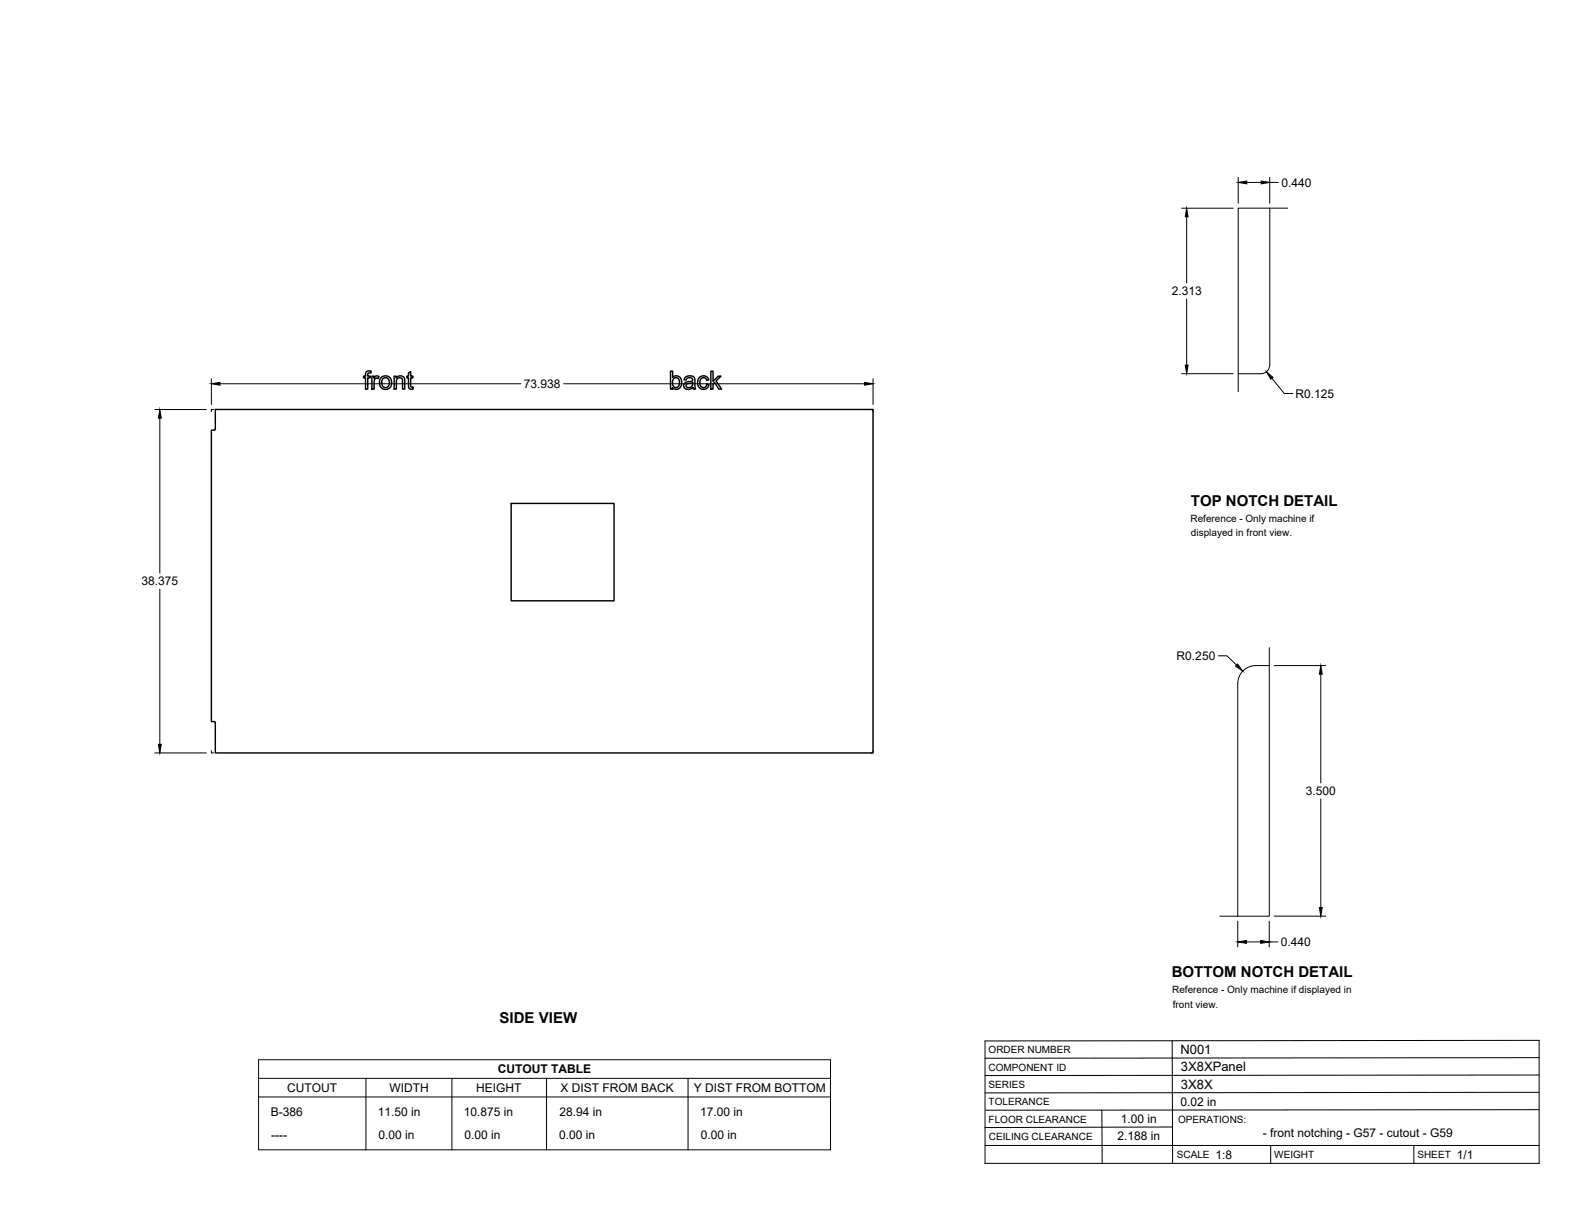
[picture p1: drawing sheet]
<svg xmlns="http://www.w3.org/2000/svg" width="559mm" height="432mm" viewBox="0 0 559 432" stroke-linecap="round" stroke-linejoin="round" font-family="sans-serif">
<!-- layer: Visible -->
<g fill="none" stroke="#000" stroke-width=".51">
<path d="M129.9 132l.6-.3 1-.1 .2 .1-.1 .7a.7 .7 0 0 0-.8-.1 .7 .7 0 0 0-.3 .7v.5h.9v.5h-.9v4h-.8v-4h-.7v-.5h.7zM132 133.5h.7v.7a1.12 1.12 0 0 1 1.8-.6l-.3 .7-.4-.1a1.07 1.07 0 0 0-1.1 1.4v2.4h-.7zM135.3 133.9a2.3 2.3 0 0 1 3.6 1.8 2.3 2.3 0 0 1-3.5 2 2.88 2.88 0 0 1-.1-3.8zM135.9 134.3l1.2-.3 .8 .7 .2 1.7-.8 1h-1.1l-.6-.7-.1-1.5zM139.8 133.5h.7v.6a1.65 1.65 0 0 1 2-.7 1.65 1.65 0 0 1 1.1 1.8v2.8h-.8l-.1-3.5-.6-.5-1 .3-.4 .7-.1 3h-.8zM144.9 132.3l.8-.5v1.7h.8v.5h-.8v3l.2 .3 .6 .1 .1 .6-.8 .1a1 1 0 0 1-.9-1.4v-2.7h-.5v-.5h.5zM237.9 131.7h.8v2.3a1.99 1.99 0 0 1 2.5-.2 1.99 1.99 0 0 1 .7 2.4l-.3 .9a1.72 1.72 0 0 1-3 .4v.5h-.7zM239.1 134.3l.3-.2a1.64 1.64 0 0 1 1.6 .8 1.64 1.64 0 0 1-.1 1.9 1.19 1.19 0 0 1-1.5 .6 1.19 1.19 0 0 1-.8-1.4v-.8zM243.2 133.8l1.8-.4 1.3 .4 .5 4.2h-.8l-.2-.5a1.75 1.75 0 0 1-2 .7 1.75 1.75 0 0 1-1.2-1.7l.8-.9 1.5-.3a.7 .7 0 0 0 .8-.7 .7 .7 0 0 0-.9-.6l-1 .2-.3 .7-.8-.1zM243.6 136.3l2.1-.5a1.34 1.34 0 0 1-.6 1.5 1.34 1.34 0 0 1-1.6-.1zM248.2 133.9a1.95 1.95 0 0 1 3.3 .9l-.8 .1a1.29 1.29 0 0 0-1.7-.8 1.29 1.29 0 0 0-.7 1.8l.2 1 .6 .5a1.16 1.16 0 0 0 1.7-1l.7 .1-.3 .9a2.11 2.11 0 0 1-2.6 .5 2.11 2.11 0 0 1-1.1-2.5zM252.2 131.7h.8v3.6l1.8-1.8h1l-1.7 1.6 1.9 2.9h-1l-1.5-2.3-.5 .5v1.8h-.8z"/>
<path d="M76.4 152.2l-.2 .4h-1.2v103.4l1.2 .1 .2 .3v10.7h233.4v-121.8h-233.4v7M181.4 178.6h36.5v34.6h-36.5z"/>
</g>
<!-- layer: Reference -->
<path d="M450.5 73.9v55.5a3.2 3.2 0 0 1-3.2 3.2h-8M456.9 73.9h-17.6v65.1M75.8 145.3h-.8v.8M308.9 145.3h.9v.8M450.3 236.2a12.8 12.8 0 0 0-7.7 .6 6.4 6.4 0 0 0-3.4 5.7l-.1 82.6M450.3 229.8v95.3h-17.5M75 266.3v.8h.8M309.8 266.3v.8h-.9" fill="none" stroke="#000" stroke-width=".35"/>
<!-- layer: Titleblock -->
<path d="M349.5 369.3l196.6-.2v43.7h-196.6zM415.9 369.3l.1 43.5M546.1 375.3l-196.6 .2M390.9 393.9l.2 18.9M416 399.9l-66.5 .2M546.1 393.7l-196.3 .2M546.1 387.6l-196.6 .2M546.1 381.4l-196.6 .2M349.5 406.4h196.6M450.8 406.4v6.4M501.6 406.4v6.4" fill="none" stroke="#000" stroke-width=".36"/>
<!-- layer: Custom Tables -->
<path d="M91.7 376h203v32h-203zM91.7 382.6h203M91.7 389.2h203M129.8 382.6v25.4M160.3 382.6v25.4M193.9 382.6v25.4M244.1 382.6v25.4" fill="none" stroke="#000" stroke-width=".35"/>
<!-- layer: FD_Dimensions -->
<g fill="none" stroke="#000" stroke-width=".35">
<path d="M419.2 73.9h18.3M421 76.9v23.5M439.3 62.9v9.2M442.4 64.7h5M450.5 62.9v9.2M450.5 64.7h3M421 106.1v23.4M75 134.4v9.1M78 136.2h106.8M200 136.2h106.7M309.8 134.4v9.1M419.2 132.6h18.3"/>
<path d="M451.3 134.2l4.4 5.4h3M54.9 145.3h18.3M56.7 148.4v55M56.7 209v55.1M432.3 232.7h3l3.4 3.3M452.1 236.2h18.3M468.6 239.2v38.6M54.9 267.1h18.3M468.6 283.4v38.6M439.1 326.8v9.2M442.2 334.2h5.1M450.3 326.8v9.2"/>
<path d="M450.3 334.2h3.1M452.1 325.1h18.3"/>
</g>
<g fill="#000" stroke="#000" stroke-width=".35">
<path d="M421 73.9l.5 3h-1zM439.3 64.7l3.1-.5v1zM447.4 64.2l3.1 .5-3.1 .5zM75 136.2l3-.5v1zM306.7 135.7l3.1 .5-3.1 .5zM420.5 129.5h1l-.5 3.1zM449.3 131.9l2.4 2-.8 .7zM56.7 145.3l.5 3.1h-1zM439.1 235.6l1.8 2.5-2.5-1.8zM468.6 236.2l.5 3h-1zM56.2 264.1h1l-.5 3zM439.1 334.2l3.1-.5v1z"/>
<path d="M447.3 333.7l3 .5-3 .5zM468.1 322h1l-.5 3.1z"/>
</g>
<g font-size="5.3">
<text x="422.6" y="179.5">TOP NOTCH DETAIL</text>
<text x="415.8" y="346.8">BOTTOM NOTCH DETAIL</text>
<text x="177.3" y="363.1">SIDE VIEW</text>
</g>
<g font-size="4.6">
<text x="418.8" y="373.8">N001</text>
<text x="419" y="380.1">3X8XPanel</text>
<text x="419" y="386.2">3X8X</text>
</g>
<g font-size="4.3">
<text x="454.6" y="66.2">0.440</text>
<text x="415.7" y="104.7">2.313</text>
<text x="185.8" y="137.7">73.938</text>
<text x="459.6" y="141.1">R0.125</text>
<text x="50.2" y="207.7">38.375</text>
<text x="417.5" y="234.2">R0.250</text>
<text x="463.3" y="282.1">3.500</text>
<text x="454.5" y="335.7">0.440</text>
<text x="176.6" y="380.8">CUTOUT TABLE</text>
<text x="101.9" y="387.4">CUTOUT</text>
<text x="138.2" y="387.4">WIDTH</text>
<text x="169" y="387.4">HEIGHT</text>
<text x="198.9" y="387.4">X DIST FROM BACK</text>
<text x="246.1" y="387.4">Y DIST FROM BOTTOM</text>
<text x="418.8" y="392.4">0.02 in</text>
<text x="96.1" y="396.1">B-386</text>
<text x="134.1" y="396.1">11.50 in</text>
<text x="164.6" y="396.1">10.875 in</text>
<text x="198.5" y="396.1">28.94 in</text>
<text x="248.4" y="396.1">17.00 in</text>
<text x="397.7" y="398.3">1.00 in</text>
<text x="96.2" y="404">----</text>
<text x="134.3" y="404">0.00 in</text>
<text x="164.8" y="404">0.00 in</text>
<text x="198.4" y="404">0.00 in</text>
<text x="248.6" y="404">0.00 in</text>
<text x="396.5" y="404.3">2.188 in</text>
<text x="448.1" y="403.3">- front notching - G57 - cutout - G59</text>
<text x="431.3" y="411.1">1:8</text>
<text x="516.9" y="411.1">1/1</text>
</g>
<g font-size="3.5">
<text x="422.4" y="185">Reference - Only machine if</text>
<text x="422.6" y="190.2">displayed in front view.</text>
<text x="415.9" y="352.4">Reference - Only machine if displayed in</text>
<text x="416.1" y="357.5">front view.</text>
<text x="350.8" y="373.6">ORDER NUMBER</text>
<text x="350.8" y="379.9">COMPONENT ID</text>
<text x="350.8" y="386.1">SERIES</text>
<text x="350.8" y="392.2">TOLERANCE</text>
<text x="350.8" y="398.4">FLOOR CLEARANCE</text>
<text x="418" y="398.4">OPERATIONS:</text>
<text x="350.8" y="404.4">CEILING CLEARANCE</text>
<text x="417.5" y="410.9">SCALE</text>
<text x="452.1" y="410.9">WEIGHT</text>
<text x="502.9" y="410.9">SHEET</text>
</g>
</svg>
